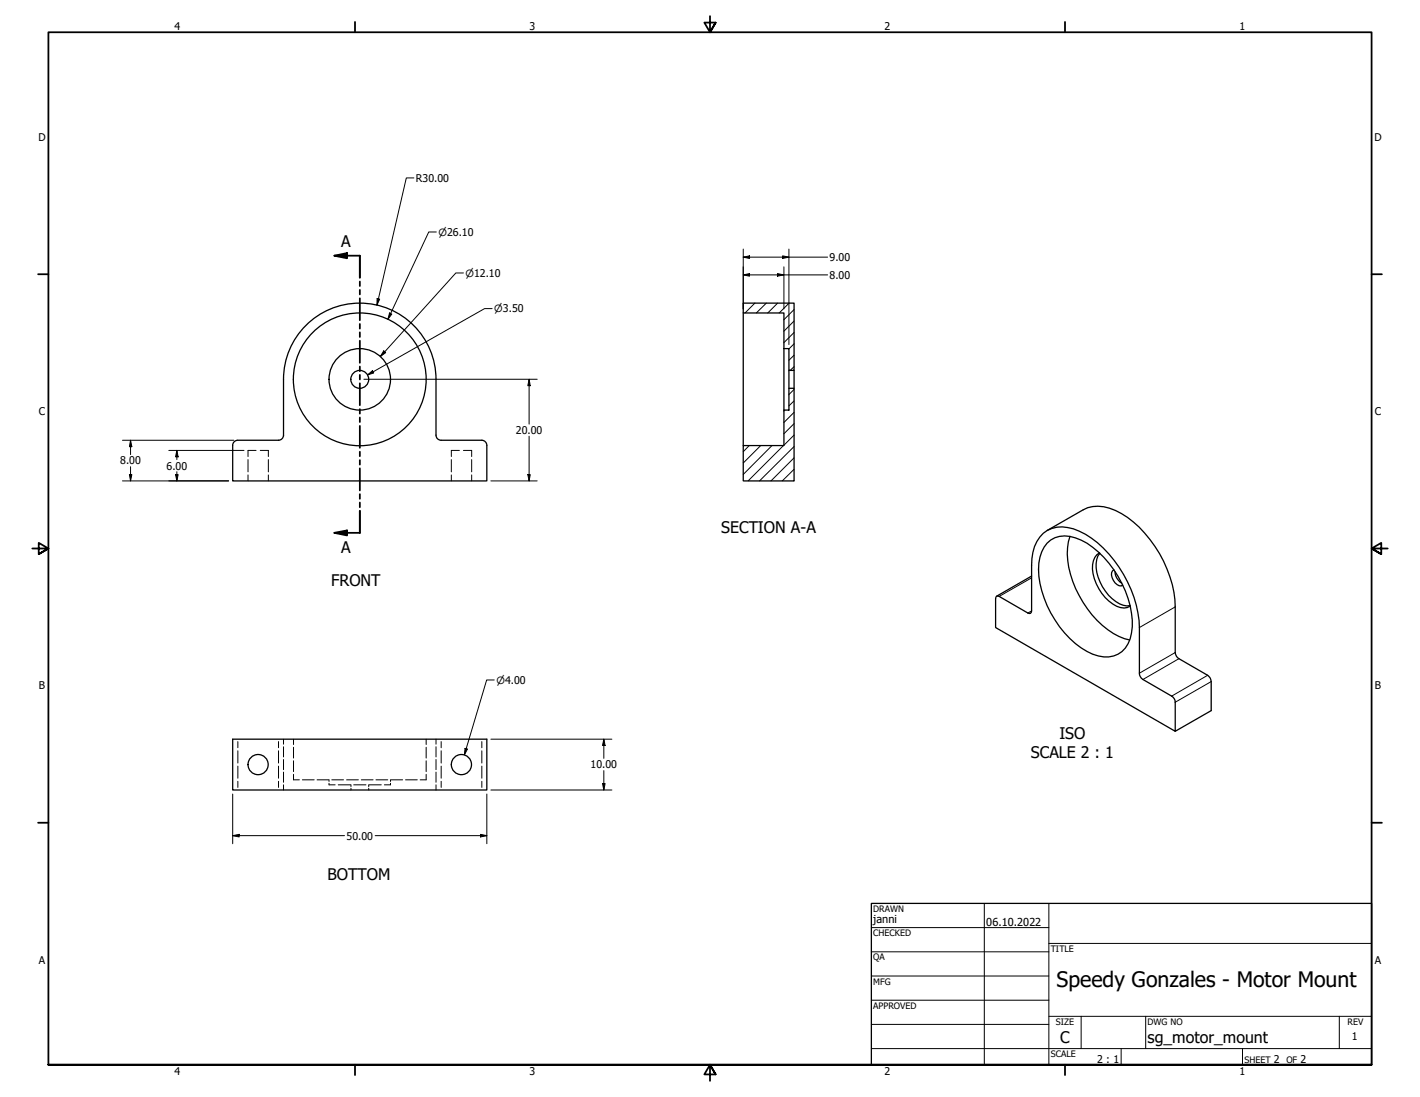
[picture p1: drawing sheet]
<svg xmlns="http://www.w3.org/2000/svg" width="559mm" height="432mm" viewBox="0 0 559 432" stroke-linecap="round" stroke-linejoin="round" font-family="sans-serif">
<!-- layer: Hatch (ANSI) -->
<g fill="none" stroke="#000" stroke-width=".39">
<path d="M292.5 119.3v.1M297.1 119.3l-3.9 3.9M301.6 119.3l-4 3.9M306 119.3l-3.9 3.9M310.5 119.3l-3.9 3.9M312.5 139.8l-2 2M312.5 135.3l-2 2.1M312.5 130.9l-4 4M312.5 126.4l-4 4M312.5 121.9l-4 4M312.5 144.3l-1.5 1.5M312.5 157.8l-2 2"/>
<path d="M312.5 153.3l-2 2M294.8 175.4l-2.3 2.4M299.3 175.4l-6.8 6.8M303.8 175.4l-11.3 11.4M308.3 175.4l-13.9 13.9M308.9 161.4l-.4 .4M312.5 175.8l-13.6 13.5M312.5 171.3l-4 4M312.5 166.8l-4 4M312.5 162.3l-4 4M312.5 189.2l-.1 .1M312.5 184.7l-4.7 4.6"/>
<path d="M312.5 180.2l-9.1 9.1"/>
</g>
<!-- layer: Hidden (ANSI) -->
<g fill="none" stroke="#000" stroke-width=".39">
<path d="M100.8 177.3h-3.2v2.4M102.4 177.3h3.2v2.4M180.8 177.3h-3.2v2.4M182.4 177.3h3.2v2.4M97.6 180.9v4.8M97.6 186.9v2.4M105.6 180.9v4.8M105.6 186.9v2.4M177.6 180.9v4.8M177.6 186.9v2.4M185.6 180.9v4.8M185.6 186.9v2.4"/>
<path d="M111.6 291v1.9M111.6 293.9v4M111.6 299v4M115.5 291v2.1M115.5 294.1v4.3M115.5 299.5v4.2M167.7 291v2.1M167.7 294.1v4.3M167.7 299.5v4.2M171.6 291v1.9M171.6 293.9v4M171.6 299v4"/>
<path d="M111.6 303.9v4M111.6 308.9v2.1M115.5 304.8v2.2h2.3M119 307h4.6M124.8 307h4.6M129.5 308.3v.6h2.4M129.5 307v.6M130.6 307h4.6M133.1 308.9h4.9M136.4 307h4.6M138.1 308.9v.7M138.1 310.3v.7"/>
<path d="M139.2 308.9h4.8M142.2 307h4.6M145.1 308.9v.7M145.1 310.3v.7M145.2 308.9h4.9M148 307h4.6M153.7 308.3v.6h-2.4M153.7 307v.6M153.8 307h4.6M159.6 307h4.6M167.7 304.8v2.2h-2.3M171.6 303.9v4"/>
<path d="M171.6 308.9v2.1"/>
</g>
<!-- layer: Visible (ANSI) -->
<g fill="none" stroke="#000" stroke-width=".51">
<path d="M292.5 119.3h20v26.5h-2v-8.6h-2v-14h-16zM292.5 123.2v52.2M308.5 137.2v24.2M111.6 149.3v22l-.3 1-.7 .7-1 .3h-16l-1.4 .6-.6 1.4v14h100v-14l-.6-1.4-1.4-.6h-16M111.6 149.3a30 30 0 0 1 30-30 30 30 0 0 1 30 30M171.6 149.3v22l.6 1.4 1.4 .6M310.5 152.8h2v36.5h-20v-13.9h16v-14h2zM310.5 145.8v7M312.5 145.8v7M410.5 209.9a12 12 0 0 1 11.9-1.7 40.5 40.5 0 0 1 21.3 20.9 42 42 0 0 1 4.7 17.9v18a3 3 0 0 0 1.4 2.5l11.3 6.5a2.81 2.81 0 0 1 1.4 2.4v11.4l-70.7-40.8v-11.4l.4-.9 1 .1 11.3 6.5 1 .1 .3-.4 .2-18.4a16.1 16.1 0 0 1 4.5-12.7zM412.1 213.8a10.1 10.1 0 0 1 11.1-2.1 33.9 33.9 0 0 1 16.8 15.2 34.2 34.2 0 0 1 5.3 22.3 10 10 0 0 1-13.1 9 32.6 32.6 0 0 1-18.7-16.9 32.6 32.6 0 0 1-4.2-22l.7-2.1zM412.1 208.8l14.2-8.1a13.9 13.9 0 0 1 12.6 .2 44.7 44.7 0 0 1 21.5 26.1 36.3 36.3 0 0 1 2.1 11.9v18a3.1 3.1 0 0 0 1.4 2.4l11.3 6.5a3 3 0 0 1 1.4 2.5v11.4l-14.1 8.1"/>
<path d="M421.1 211.1a28.9 28.9 0 0 0 2.2 20.6 36.4 36.4 0 0 0 19.2 19.7l2.1 .5M432.7 217.6a7.3 7.3 0 0 0-2.6 8.3 17.9 17.9 0 0 0 10.8 13.2l1.4 .2 1.3-.2 1.2-.5M432.8 217.8a9.8 9.8 0 0 0-.7 9.3 17.1 17.1 0 0 0 9.9 11.2l2.7 .1M406 226.8l-13.8 7.9M438.3 224.3a2.32 2.32 0 0 0-.7 3.1 4.3 4.3 0 0 0 3.6 3.2l.6-.3M438.8 225a5.5 5.5 0 0 0 2.7 4.6M91.6 291h100v20h-100z"/>
<circle cx="141.6" cy="149.3" r="3.5"/>
<circle cx="141.6" cy="149.3" r="12.1"/>
<circle cx="141.6" cy="149.3" r="26.1"/>
<circle cx="101.6" cy="301" r="4"/>
<circle cx="181.6" cy="301" r="4"/>
</g>
<!-- layer: Visible Narrow (ANSI) -->
<path d="M406 227.5l-12.8 7.3M462.5 238.9l-14.1 8.1M406 240.5l-1.5 .8M462.5 256.9l-14.1 8.1M463.9 259.3l-14.1 8.2M475.2 265.8l-14.1 8.2M476.6 268.3l-14.1 8.1" fill="none" stroke="#000" stroke-width=".39"/>
<!-- layer: Hidden Narrow (ANSI) -->
<g fill="none" stroke="#000" stroke-width=".39">
<path d="M93.6 291.9v2.4M93.6 295.5v4.9M109.6 291.9v2.4M109.6 295.5v4.9M173.6 291.9v2.4M173.6 295.5v4.9M189.6 291.9v2.4M189.6 295.5v4.9M93.6 301.6v4.7M93.6 307.5v2.4M109.6 301.6v4.7M109.6 307.5v2.4"/>
<path d="M173.6 301.6v4.7M173.6 307.5v2.4M189.6 301.6v4.7M189.6 307.5v2.4"/>
</g>
<!-- layer: Section Line (ANSI) -->
<g fill="none" stroke="#000" stroke-width=".7">
<path d="M131.6 100.6l5-1v2.1zM131.6 100.6h10v8.7M141.6 110.8v1.8M141.6 114.1v1.8M141.6 117.4v8.6M141.6 127.5v1.8M141.6 130.8v1.9M141.6 134.1v8.7M141.6 144.3v1.8M141.6 147.6v1.8M141.6 150.9v8.6M141.6 161v1.8"/>
<path d="M141.6 164.3v1.8M141.6 167.6v8.7M141.6 177.8v1.8M141.6 181.1v1.8M141.6 184.3v8.7M141.6 194.5v1.8M141.6 197.8v1.8M131.6 209.7l5-.9v2zM141.6 201.1v8.6h-10"/>
</g>
<g fill="#000">
<path d="M131.6 100.6l5-1v2.1z" fill-rule="evenodd"/>
<path d="M131.6 209.7l5-.9v2z" fill-rule="evenodd"/>
</g>
<!-- layer: Border (ANSI) -->
<g fill="none" stroke="#000" stroke-width=".7">
<path d="M139.7 8.6v4.1M279.4 6.3v6.4l-2.2-3.8h4.4l-2.2 3.8 2.2-3.8M419.1 8.6v4.1M15 107.9h4M539.8 107.9h4M12.7 215.9h6.3l-3.8-2.2v4.4l3.8-2.2-3.8 2.2M546.1 215.9h-6.3l3.8-2.2v4.4l-3.8-2.2 3.8 2.2M15 323.8h4M539.8 323.8h4M19 419.1v-406.4h520.8v406.4h-520.8h520.8M139.7 419.1v4.1M419.1 419.1v4.1"/>
<path d="M281.6 422.9l-2.2-3.8 2.2 3.8h-4.4l2.2-3.8v6.3"/>
</g>
<!-- layer: Title (ANSI) -->
<g fill="none" stroke="#000" stroke-width=".39">
<path d="M387.3 355.6v63.5M412.7 355.6v63.5M342.9 365.1h69.8M342.9 374.6h69.8M412.7 371.3h127.1M342.9 384.2h69.8M342.9 393.7h69.8M342.9 412.7h196.9M342.9 403.2h69.8M412.7 400h127.1M425.4 400v12.7M441.2 412.7v6.4"/>
<path d="M450.8 400v12.7M488.9 412.7v6.4M527 400v12.7"/>
</g>
<path d="M342.9 355.6h196.9v63.5h-196.9z" fill="none" stroke="#000" stroke-width=".51"/>
<!-- layer: Dimension (ANSI) -->
<g fill="none" stroke="#000" stroke-width=".39">
<path d="M162.9 70h-3l-11.6 50.1M171.7 91.3h-3l-16 34.4M292.5 98v23.6M310.5 98v37.6M148.4 117.5l1 .2-1.1 2.4zM182.4 107.4h-3l-29.7 32.9M292.5 108.2l2.5-.5v1zM292.5 101.2l2.5-.5v1zM292.5 108.2h33.2M292.5 101.2h33.2M305.9 107.7l2.6 .5-2.6 .5zM308 100.7l2.5 .5-2.5 .5z"/>
<path d="M308.5 105v16.6M151 138.1l.8 .7-2.1 1.5zM153.3 123.2l.9 .4-1.5 2.1zM193.7 121.5h-3l-46 26.1M143.2 149.3h68.2M144.7 147.6l1.9-1.7 .5 .9zM208.2 149.3l.5 2.5h-1zM208.2 149.3v17.6M48.2 173.3h43.8M51.4 173.3l.5 2.5h-1zM51.4 173.3v5.6M66.4 177.3h29.6"/>
<path d="M69.6 177.3l.5 2.5h-1zM69.6 177.3v3.6M208.2 171.7v17.6M48.2 189.3h41.8M50.9 186.8h1l-.5 2.5zM51.4 183.7v5.6M69.1 186.8h1l-.5 2.5zM69.6 185.7v3.6M193.2 189.3h18.2M207.7 186.8h1l-.5 2.5zM194.5 267.7h-3l-8.7 29.4M183 294.6l1 .2-1.2 2.3z"/>
<path d="M193.2 291h47.6M237.6 291l.5 2.4h-1zM237.6 291v7.5M91.6 312.5v19.6M191.6 312.5v19.6M193.2 311h47.6M237.1 308.4h1l-.5 2.6zM237.6 303.3v7.7M91.6 328.9l2.5-.5v1zM91.6 328.9h44M147.6 328.9h44M189.1 328.4l2.5 .5-2.5 .5z"/>
</g>
<g fill="#000">
<path d="M148.4 117.5l1 .2-1.1 2.4z" fill-rule="evenodd"/>
<path d="M292.5 108.2l2.5-.5v1z" fill-rule="evenodd"/>
<path d="M292.5 101.2l2.5-.5v1z" fill-rule="evenodd"/>
<path d="M305.9 107.7l2.6 .5-2.6 .5z" fill-rule="evenodd"/>
<path d="M308 100.7l2.5 .5-2.5 .5z" fill-rule="evenodd"/>
<path d="M151 138.1l.8 .7-2.1 1.5z" fill-rule="evenodd"/>
<path d="M153.3 123.2l.9 .4-1.5 2.1z" fill-rule="evenodd"/>
<path d="M144.7 147.6l1.9-1.7 .5 .9z" fill-rule="evenodd"/>
<path d="M208.2 149.3l.5 2.5h-1z" fill-rule="evenodd"/>
<path d="M51.4 173.3l.5 2.5h-1z" fill-rule="evenodd"/>
<path d="M69.6 177.3l.5 2.5h-1z" fill-rule="evenodd"/>
<path d="M50.9 186.8h1l-.5 2.5z" fill-rule="evenodd"/>
<path d="M69.1 186.8h1l-.5 2.5z" fill-rule="evenodd"/>
<path d="M207.7 186.8h1l-.5 2.5z" fill-rule="evenodd"/>
<path d="M183 294.6l1 .2-1.2 2.3z" fill-rule="evenodd"/>
<path d="M237.6 291l.5 2.4h-1z" fill-rule="evenodd"/>
<path d="M237.1 308.4h1l-.5 2.6z" fill-rule="evenodd"/>
<path d="M91.6 328.9l2.5-.5v1z" fill-rule="evenodd"/>
<path d="M189.1 328.4l2.5 .5-2.5 .5z" fill-rule="evenodd"/>
</g>
<text font-size="8.4" x="415.8" y="388.4">Speedy Gonzales - Motor Mount</text>
<g font-size="6.3">
<text x="134.2" y="97.2">A</text>
<text x="283.8" y="209.7">SECTION A-A</text>
<text x="134.2" y="217.8">A</text>
<text x="130.3" y="230.8">FRONT</text>
<text x="416.9" y="290.9">ISO</text>
<text x="405.6" y="298.4">SCALE 2 : 1</text>
<text x="128.8" y="346.5">BOTTOM</text>
<text x="417.2" y="410.6">C</text>
<text x="451.6" y="410.7">sg_motor_mount</text>
</g>
<g font-size="4.3">
<text x="343.7" y="363.5">janni</text>
<text x="388.1" y="364.3">06.10.2022</text>
</g>
<g font-size="4.2">
<text x="68.7" y="11.7">4</text>
<text x="208.4" y="11.7">3</text>
<text x="348.1" y="11.7">2</text>
<text x="487.8" y="11.7">1</text>
<text x="15.1" y="55.5">D</text>
<text x="540.9" y="55.5">D</text>
<text x="163.7" y="71.6">R30.00</text>
<text x="326.5" y="102.7">9.00</text>
<text x="326.5" y="109.7">8.00</text>
<text x="15.2" y="163.4">C</text>
<text x="541" y="163.4">C</text>
<text x="203" y="170.8">20.00</text>
<text x="47.3" y="182.8">8.00</text>
<text x="65.5" y="184.8">6.00</text>
<text x="15.3" y="271.4">B</text>
<text x="541.1" y="271.4">B</text>
<text x="232.4" y="302.5">10.00</text>
<text x="136.4" y="330.5">50.00</text>
<text x="15.2" y="379.3">A</text>
<text x="541" y="379.3">A</text>
<text x="532" y="409.4">1</text>
<text x="431.7" y="418.3">2 : 1</text>
<text x="501.3" y="418.3">2</text>
<text x="511.8" y="418.3">2</text>
<text x="68.7" y="423.2">4</text>
<text x="208.4" y="423.2">3</text>
<text x="348.1" y="423.2">2</text>
<text x="487.8" y="423.2">1</text>
</g>
<g font-size="3.9">
<text x="172.5" y="92.8">⌀26.10</text>
<text x="183.2" y="108.9">⌀12.10</text>
<text x="194.5" y="122.9">⌀3.50</text>
<text x="195.3" y="269.1">⌀4.00</text>
</g>
<g font-size="3.5">
<text x="343.7" y="358.9">DRAWN</text>
<text x="343.7" y="368.5">CHECKED</text>
<text x="413.5" y="374.6">TITLE</text>
<text x="343.7" y="378">QA</text>
<text x="343.7" y="387.5">MFG</text>
<text x="343.7" y="397.1">APPROVED</text>
<text x="415.5" y="403.4">SIZE</text>
<text x="451.6" y="403.4">DWG NO</text>
<text x="530.3" y="403.4">REV</text>
<text x="413.5" y="416.1">SCALE</text>
<text x="489.7" y="418.3">SHEET</text>
<text x="506.2" y="418.3">OF</text>
</g>
</svg>
